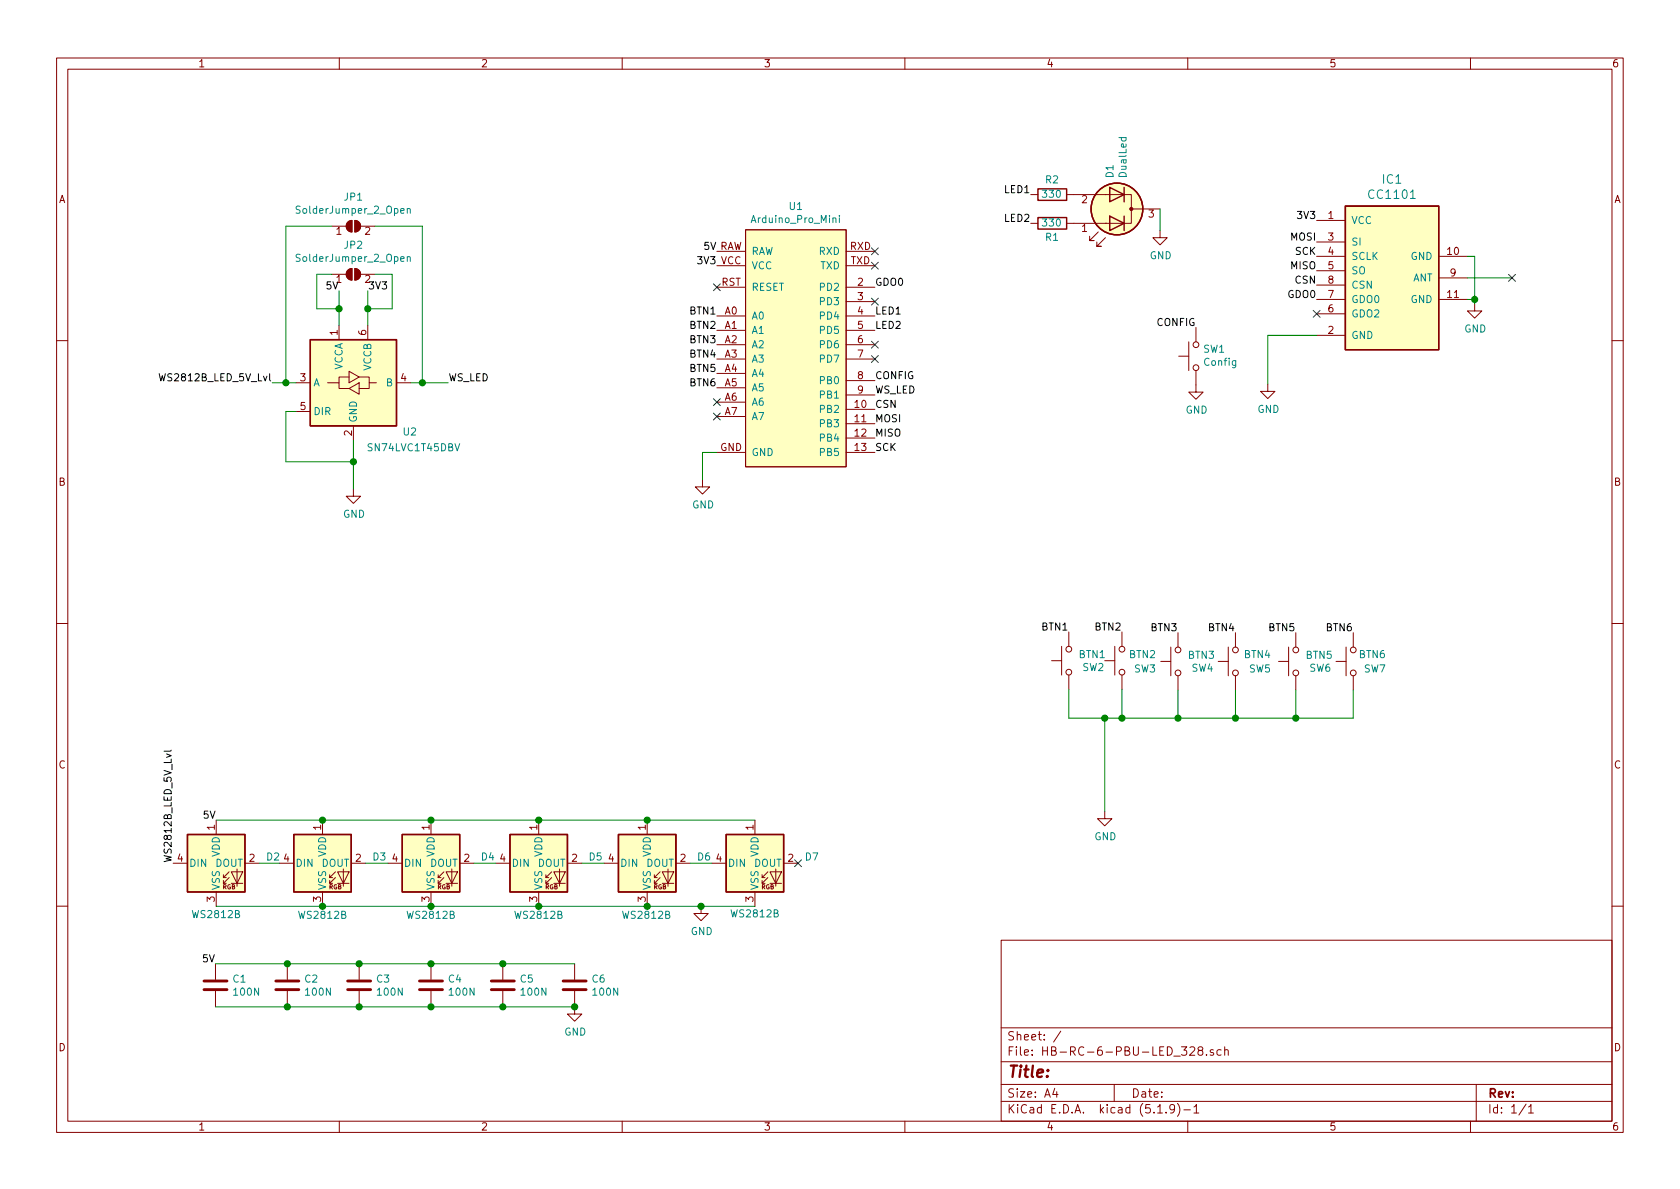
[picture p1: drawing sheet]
EESchema Schematic File Version 4
EELAYER 30 0
EELAYER END
$Descr A4 11693 8268
encoding utf-8
Sheet 1 1
Title ""
Date ""
Rev ""
Comp ""
Comment1 ""
Comment2 ""
Comment3 ""
Comment4 ""
$EndDescr
$Comp
L Switch:SW_Push SW1
U 1 1
P 8325 2470
F 0 "SW1" V 8371 2422 50  0000 R CNN
F 1 "Config" V 8280 2422 50  0000 R CNN
F 2 "Button_Switch_SMD:SW_SPST_FSMSM" H 8325 2670 50  0001 C CNN
F 3 "~" H 8325 2670 50  0001 C CNN
	1    8325 2470
	0    -1   -1   0   
$EndComp
$Comp
L power:GND #PWR0103
U 1 1
P 8325 2670
F 0 "#PWR0103" H 8325 2420 50  0001 C CNN
F 1 "GND" H 8330 2497 50  0000 C CNN
F 2 "" H 8325 2670 50  0001 C CNN
F 3 "" H 8325 2670 50  0001 C CNN
	1    8325 2670
	1    0    0    -1  
$EndComp
$Comp
L power:GND #PWR0104
U 1 1
P 8825 2665
F 0 "#PWR0104" H 8825 2415 50  0001 C CNN
F 1 "GND" H 8830 2492 50  0000 C CNN
F 2 "" H 8825 2665 50  0001 C CNN
F 3 "" H 8825 2665 50  0001 C CNN
	1    8825 2665
	1    0    0    -1  
$EndComp
$Comp
L Device:LED_Dual_AAC D1
U 1 1
P 7775 1445
F 0 "D1" V 7821 1235 50  0000 R CNN
F 1 "DualLed" V 7730 1235 50  0000 R CNN
F 2 "LED_THT:LED_D3.0mm-3" H 7775 1445 50  0001 C CNN
F 3 "~" H 7775 1445 50  0001 C CNN
	1    7775 1445
	-1   0    0    1   
$EndComp
$Comp
L Device:R R1
U 1 1
P 7325 1545
F 0 "R1" V 7225 1495 50  0000 L CNN
F 1 "330" V 7325 1475 50  0000 L CNN
F 2 "Resistor_SMD:R_0805_2012Metric_Pad1.20x1.40mm_HandSolder" V 7255 1545 50  0001 C CNN
F 3 "~" H 7325 1545 50  0001 C CNN
	1    7325 1545
	0    -1   -1   0   
$EndComp
$Comp
L Device:R R2
U 1 1
P 7325 1345
F 0 "R2" V 7425 1295 50  0000 L CNN
F 1 "330" V 7325 1275 50  0000 L CNN
F 2 "Resistor_SMD:R_0805_2012Metric_Pad1.20x1.40mm_HandSolder" V 7255 1345 50  0001 C CNN
F 3 "~" H 7325 1345 50  0001 C CNN
	1    7325 1345
	0    -1   -1   0   
$EndComp
Text Label 6090 2940 0    50   ~ 0
MOSI
Text Label 6090 3140 0    50   ~ 0
SCK
Text Label 6090 3040 0    50   ~ 0
MISO
$Comp
L power:GND #PWR0106
U 1 1
P 8075 1595
F 0 "#PWR0106" H 8075 1345 50  0001 C CNN
F 1 "GND" H 8080 1422 50  0000 C CNN
F 2 "" H 8075 1595 50  0001 C CNN
F 3 "" H 8075 1595 50  0001 C CNN
	1    8075 1595
	1    0    0    -1  
$EndComp
$Comp
L power:GND #PWR0110
U 1 1
P 7690 5640
F 0 "#PWR0110" H 7690 5390 50  0001 C CNN
F 1 "GND" H 7695 5467 50  0000 C CNN
F 2 "" H 7690 5640 50  0001 C CNN
F 3 "" H 7690 5640 50  0001 C CNN
	1    7690 5640
	1    0    0    -1  
$EndComp
Wire Wire Line
	7440 4790 7440 4990
Wire Wire Line
	7440 4990 7690 4990
Wire Wire Line
	7810 4990 7810 4790
Connection ~ 7690 4990
Wire Wire Line
	7690 4990 7810 4990
$Comp
L Logic_LevelTranslator:SN74LVC1T45DBV U2
U 1 1
P 2460 2655
F 0 "U2" H 2800 2315 50  0000 L CNN
F 1 "SN74LVC1T45DBV" H 2550 2205 50  0000 L CNN
F 2 "Package_TO_SOT_SMD:SOT-23-6" H 2460 2205 50  0001 C CNN
F 3 "http://www.ti.com/lit/ds/symlink/sn74lvc1t45.pdf" H 1560 2005 50  0001 C CNN
	1    2460 2655
	1    0    0    -1  
$EndComp
$Comp
L power:GND #PWR0120
U 1 1
P 2460 3395
F 0 "#PWR0120" H 2460 3145 50  0001 C CNN
F 1 "GND" H 2465 3222 50  0000 C CNN
F 2 "" H 2460 3395 50  0001 C CNN
F 3 "" H 2460 3395 50  0001 C CNN
	1    2460 3395
	1    0    0    -1  
$EndComp
Wire Wire Line
	2460 3395 2460 3205
Wire Wire Line
	2460 3205 1990 3205
Wire Wire Line
	1990 3205 1990 2855
Wire Wire Line
	1990 2855 2060 2855
Connection ~ 2460 3205
Wire Wire Line
	2460 3205 2460 3055
Wire Wire Line
	2360 2015 2360 2140
Wire Wire Line
	2560 2255 2560 2140
Text Label 6090 2740 0    50   ~ 0
WS_LED
Wire Wire Line
	2860 2655 2940 2655
Text Label 3120 2655 0    50   ~ 0
WS_LED
$Comp
L power:GND #PWR0123
U 1 1
P 10265 2105
F 0 "#PWR0123" H 10265 1855 50  0001 C CNN
F 1 "GND" H 10270 1932 50  0000 C CNN
F 2 "" H 10265 2105 50  0001 C CNN
F 3 "" H 10265 2105 50  0001 C CNN
	1    10265 2105
	1    0    0    -1  
$EndComp
Wire Wire Line
	10215 2075 10265 2075
Wire Wire Line
	10265 2075 10265 2105
Wire Wire Line
	10215 1775 10265 1775
Wire Wire Line
	10265 1775 10265 2075
Connection ~ 10265 2075
Wire Wire Line
	10215 1925 10525 1925
NoConn ~ 10525 1925
$Comp
L Switch:SW_Push SW2
U 1 1
P 7440 4590
F 0 "SW2" V 7390 4340 50  0000 L CNN
F 1 "BTN1" V 7480 4330 50  0000 L CNN
F 2 "Button_Switch_SMD:SW_SPST_FSMSM" H 7440 4790 50  0001 C CNN
F 3 "~" H 7440 4790 50  0001 C CNN
	1    7440 4590
	0    -1   -1   0   
$EndComp
$Comp
L myRadioModules:CC1101 IC1
U 1 1
P 9665 1925
F 0 "IC1" H 9690 2614 60  0000 C CNN
F 1 "CC1101" H 9690 2508 60  0000 C CNN
F 2 "myRadioModules:CC1101_SMD_THT_Ohne_Ant" H 9515 2475 60  0001 C CNN
F 3 "" H 9515 2475 60  0001 C CNN
	1    9665 1925
	1    0    0    -1  
$EndComp
Wire Wire Line
	8825 2325 8825 2665
Wire Wire Line
	9165 2325 8825 2325
NoConn ~ 9165 2175
$Comp
L Switch:SW_Push SW5
U 1 1
P 8600 4595
F 0 "SW5" V 8545 4345 50  0000 L CNN
F 1 "BTN4" V 8645 4345 50  0000 L CNN
F 2 "Button_Switch_SMD:SW_SPST_FSMSM" H 8600 4795 50  0001 C CNN
F 3 "~" H 8600 4795 50  0001 C CNN
	1    8600 4595
	0    -1   -1   0   
$EndComp
$Comp
L Switch:SW_Push SW4
U 1 1
P 8200 4595
F 0 "SW4" V 8150 4345 50  0000 L CNN
F 1 "BTN3" V 8240 4335 50  0000 L CNN
F 2 "Button_Switch_SMD:SW_SPST_FSMSM" H 8200 4795 50  0001 C CNN
F 3 "~" H 8200 4795 50  0001 C CNN
	1    8200 4595
	0    -1   -1   0   
$EndComp
$Comp
L Switch:SW_Push SW7
U 1 1
P 9420 4595
F 0 "SW7" V 9365 4365 50  0000 L CNN
F 1 "BTN6" V 9465 4365 50  0000 L CNN
F 2 "Button_Switch_SMD:SW_SPST_FSMSM" H 9420 4795 50  0001 C CNN
F 3 "~" H 9420 4795 50  0001 C CNN
	1    9420 4595
	0    -1   -1   0   
$EndComp
$Comp
L Switch:SW_Push SW6
U 1 1
P 9020 4595
F 0 "SW6" V 8970 4345 50  0000 L CNN
F 1 "BTN5" V 9060 4335 50  0000 L CNN
F 2 "Button_Switch_SMD:SW_SPST_FSMSM" H 9020 4795 50  0001 C CNN
F 3 "~" H 9020 4795 50  0001 C CNN
	1    9020 4595
	0    -1   -1   0   
$EndComp
$Comp
L Switch:SW_Push SW3
U 1 1
P 7810 4590
F 0 "SW3" V 7750 4350 50  0000 L CNN
F 1 "BTN2" V 7850 4350 50  0000 L CNN
F 2 "Button_Switch_SMD:SW_SPST_FSMSM" H 7810 4790 50  0001 C CNN
F 3 "~" H 7810 4790 50  0001 C CNN
	1    7810 4590
	0    -1   -1   0   
$EndComp
Connection ~ 7810 4990
Wire Wire Line
	9420 4795 9420 4990
Wire Wire Line
	7810 4990 8200 4990
Wire Wire Line
	8200 4795 8200 4990
Connection ~ 8200 4990
Wire Wire Line
	8200 4990 8600 4990
Wire Wire Line
	8600 4795 8600 4990
Connection ~ 8600 4990
Wire Wire Line
	8600 4990 9020 4990
Wire Wire Line
	9020 4795 9020 4990
Connection ~ 9020 4990
Wire Wire Line
	9020 4990 9420 4990
$Comp
L myArduinoModules:Arduino_Pro_Mini U1
U 1 1
P 5540 2240
F 0 "U1" H 5540 3055 50  0000 C CNN
F 1 "Arduino_Pro_Mini" H 5540 2964 50  0000 C CNN
F 2 "myArduinoModules:Arduino_Pro_Mini" H 5540 2240 50  0001 C CNN
F 3 "" H 5540 2240 50  0001 C CNN
	1    5540 2240
	1    0    0    -1  
$EndComp
Wire Wire Line
	7690 4990 7690 5640
Text Label 6090 2840 0    50   ~ 0
CSN
Wire Wire Line
	8075 1445 8075 1595
Text Label 7175 1345 2    50   ~ 0
LED1
Text Label 7175 1545 2    50   ~ 0
LED2
Text Label 6090 2190 0    50   ~ 0
LED1
Text Label 6090 2290 0    50   ~ 0
LED2
NoConn ~ 6090 2090
NoConn ~ 6090 2390
NoConn ~ 6090 2490
NoConn ~ 4990 2890
NoConn ~ 4990 2790
Text Label 6090 2640 0    50   ~ 0
CONFIG
Text Label 4990 2190 2    50   ~ 0
BTN1
Text Label 4990 2290 2    50   ~ 0
BTN2
Text Label 4990 2390 2    50   ~ 0
BTN3
Text Label 4990 2490 2    50   ~ 0
BTN4
Text Label 4990 2590 2    50   ~ 0
BTN5
Text Label 4990 2690 2    50   ~ 0
BTN6
Text Label 4990 1840 2    50   ~ 0
3V3
Text Label 4990 1740 2    50   ~ 0
5V
NoConn ~ 4990 1990
NoConn ~ 6090 1840
NoConn ~ 6090 1740
Text Label 8325 2270 2    50   ~ 0
CONFIG
Text Label 9165 1525 2    50   ~ 0
3V3
Text Label 9165 1675 2    50   ~ 0
MOSI
Text Label 9165 1775 2    50   ~ 0
SCK
Text Label 9165 1875 2    50   ~ 0
MISO
Text Label 9165 1975 2    50   ~ 0
CSN
Text Label 9165 2075 2    50   ~ 0
GDO0
Text Label 6090 1990 0    50   ~ 0
GDO0
$Comp
L power:GND #PWR0101
U 1 1
P 4890 3330
F 0 "#PWR0101" H 4890 3080 50  0001 C CNN
F 1 "GND" H 4895 3157 50  0000 C CNN
F 2 "" H 4890 3330 50  0001 C CNN
F 3 "" H 4890 3330 50  0001 C CNN
	1    4890 3330
	1    0    0    -1  
$EndComp
Wire Wire Line
	4990 3140 4890 3140
Wire Wire Line
	4890 3140 4890 3330
Text Label 1895 2655 2    50   ~ 0
WS2812B_LED_5V_Lvl
Wire Wire Line
	2060 2655 1990 2655
Text Label 2560 2015 0    50   ~ 0
3V3
Text Label 2360 2015 2    50   ~ 0
5V
Text Label 7440 4390 2    50   ~ 0
BTN1
Text Label 7810 4390 2    50   ~ 0
BTN2
Text Label 8200 4395 2    50   ~ 0
BTN3
Text Label 8600 4395 2    50   ~ 0
BTN4
Text Label 9020 4395 2    50   ~ 0
BTN5
Text Label 9420 4395 2    50   ~ 0
BTN6
$Comp
L LED:WS2812B D2
U 1 1
P 1505 6000
F 0 "D2" H 1849 6046 50  0000 L CNN
F 1 "WS2812B" H 1330 5645 50  0000 L CNN
F 2 "LED_SMD:LED_SK6812MINI_PLCC4_3.5x3.5mm_P1.75mm" H 1555 5700 50  0001 L TNN
F 3 "https://cdn-shop.adafruit.com/datasheets/WS2812B.pdf" H 1605 5625 50  0001 L TNN
	1    1505 6000
	1    0    0    -1  
$EndComp
$Comp
L LED:WS2812B D3
U 1 1
P 2245 6000
F 0 "D3" H 2589 6046 50  0000 L CNN
F 1 "WS2812B" H 2070 5640 50  0000 L CNN
F 2 "LED_SMD:LED_SK6812MINI_PLCC4_3.5x3.5mm_P1.75mm" H 2295 5700 50  0001 L TNN
F 3 "https://cdn-shop.adafruit.com/datasheets/WS2812B.pdf" H 2345 5625 50  0001 L TNN
	1    2245 6000
	1    0    0    -1  
$EndComp
$Comp
L LED:WS2812B D4
U 1 1
P 3000 6000
F 0 "D4" H 3344 6046 50  0000 L CNN
F 1 "WS2812B" H 2825 5640 50  0000 L CNN
F 2 "LED_SMD:LED_SK6812MINI_PLCC4_3.5x3.5mm_P1.75mm" H 3050 5700 50  0001 L TNN
F 3 "https://cdn-shop.adafruit.com/datasheets/WS2812B.pdf" H 3100 5625 50  0001 L TNN
	1    3000 6000
	1    0    0    -1  
$EndComp
$Comp
L LED:WS2812B D5
U 1 1
P 3750 6000
F 0 "D5" H 4094 6046 50  0000 L CNN
F 1 "WS2812B" H 3575 5640 50  0000 L CNN
F 2 "LED_SMD:LED_SK6812MINI_PLCC4_3.5x3.5mm_P1.75mm" H 3800 5700 50  0001 L TNN
F 3 "https://cdn-shop.adafruit.com/datasheets/WS2812B.pdf" H 3850 5625 50  0001 L TNN
	1    3750 6000
	1    0    0    -1  
$EndComp
$Comp
L LED:WS2812B D6
U 1 1
P 4505 6000
F 0 "D6" H 4849 6046 50  0000 L CNN
F 1 "WS2812B" H 4325 5640 50  0000 L CNN
F 2 "LED_SMD:LED_SK6812MINI_PLCC4_3.5x3.5mm_P1.75mm" H 4555 5700 50  0001 L TNN
F 3 "https://cdn-shop.adafruit.com/datasheets/WS2812B.pdf" H 4605 5625 50  0001 L TNN
	1    4505 6000
	1    0    0    -1  
$EndComp
$Comp
L LED:WS2812B D7
U 1 1
P 5255 6000
F 0 "D7" H 5599 6046 50  0000 L CNN
F 1 "WS2812B" H 5080 5650 50  0000 L CNN
F 2 "LED_SMD:LED_SK6812MINI_PLCC4_3.5x3.5mm_P1.75mm" H 5305 5700 50  0001 L TNN
F 3 "https://cdn-shop.adafruit.com/datasheets/WS2812B.pdf" H 5355 5625 50  0001 L TNN
	1    5255 6000
	1    0    0    -1  
$EndComp
Wire Wire Line
	1505 5700 2245 5700
Connection ~ 2245 5700
Wire Wire Line
	2245 5700 3000 5700
Connection ~ 3000 5700
Wire Wire Line
	3000 5700 3750 5700
Connection ~ 3750 5700
Wire Wire Line
	3750 5700 4505 5700
Connection ~ 4505 5700
Wire Wire Line
	4505 5700 5255 5700
Wire Wire Line
	5255 6300 4880 6300
Connection ~ 2245 6300
Wire Wire Line
	2245 6300 1505 6300
Connection ~ 3000 6300
Wire Wire Line
	3000 6300 2245 6300
Connection ~ 3750 6300
Wire Wire Line
	3750 6300 3000 6300
Connection ~ 4505 6300
Wire Wire Line
	4505 6300 3750 6300
Wire Wire Line
	1805 6000 1945 6000
Wire Wire Line
	3300 6000 3450 6000
Wire Wire Line
	4050 6000 4205 6000
Wire Wire Line
	4805 6000 4955 6000
NoConn ~ 5555 6000
Text Label 1205 6000 1    50   ~ 0
WS2812B_LED_5V_Lvl
Wire Wire Line
	2545 6000 2700 6000
$Comp
L Device:C C1
U 1 1
P 1500 6850
F 0 "C1" H 1615 6896 50  0000 L CNN
F 1 "100N" H 1615 6805 50  0000 L CNN
F 2 "Capacitor_SMD:C_0805_2012Metric_Pad1.18x1.45mm_HandSolder" H 1538 6700 50  0001 C CNN
F 3 "~" H 1500 6850 50  0001 C CNN
	1    1500 6850
	1    0    0    -1  
$EndComp
$Comp
L Device:C C2
U 1 1
P 2000 6850
F 0 "C2" H 2115 6896 50  0000 L CNN
F 1 "100N" H 2115 6805 50  0000 L CNN
F 2 "Capacitor_SMD:C_0805_2012Metric_Pad1.18x1.45mm_HandSolder" H 2038 6700 50  0001 C CNN
F 3 "~" H 2000 6850 50  0001 C CNN
	1    2000 6850
	1    0    0    -1  
$EndComp
$Comp
L Device:C C3
U 1 1
P 2500 6850
F 0 "C3" H 2615 6896 50  0000 L CNN
F 1 "100N" H 2615 6805 50  0000 L CNN
F 2 "Capacitor_SMD:C_0805_2012Metric_Pad1.18x1.45mm_HandSolder" H 2538 6700 50  0001 C CNN
F 3 "~" H 2500 6850 50  0001 C CNN
	1    2500 6850
	1    0    0    -1  
$EndComp
$Comp
L Device:C C4
U 1 1
P 3000 6850
F 0 "C4" H 3115 6896 50  0000 L CNN
F 1 "100N" H 3115 6805 50  0000 L CNN
F 2 "Capacitor_SMD:C_0805_2012Metric_Pad1.18x1.45mm_HandSolder" H 3038 6700 50  0001 C CNN
F 3 "~" H 3000 6850 50  0001 C CNN
	1    3000 6850
	1    0    0    -1  
$EndComp
$Comp
L Device:C C5
U 1 1
P 3500 6850
F 0 "C5" H 3615 6896 50  0000 L CNN
F 1 "100N" H 3615 6805 50  0000 L CNN
F 2 "Capacitor_SMD:C_0805_2012Metric_Pad1.18x1.45mm_HandSolder" H 3538 6700 50  0001 C CNN
F 3 "~" H 3500 6850 50  0001 C CNN
	1    3500 6850
	1    0    0    -1  
$EndComp
$Comp
L Device:C C6
U 1 1
P 4000 6850
F 0 "C6" H 4115 6896 50  0000 L CNN
F 1 "100N" H 4115 6805 50  0000 L CNN
F 2 "Capacitor_SMD:C_0805_2012Metric_Pad1.18x1.45mm_HandSolder" H 4038 6700 50  0001 C CNN
F 3 "~" H 4000 6850 50  0001 C CNN
	1    4000 6850
	1    0    0    -1  
$EndComp
Wire Wire Line
	1500 6700 2000 6700
Connection ~ 2000 6700
Wire Wire Line
	2000 6700 2500 6700
Connection ~ 3500 6700
Wire Wire Line
	3500 6700 4000 6700
Wire Wire Line
	4000 7000 3500 7000
Connection ~ 2000 7000
Wire Wire Line
	2000 7000 1500 7000
Connection ~ 3500 7000
Wire Wire Line
	3500 7000 3000 7000
Connection ~ 2500 6700
Wire Wire Line
	2500 6700 3000 6700
Connection ~ 2500 7000
Wire Wire Line
	2500 7000 2000 7000
Connection ~ 3000 6700
Wire Wire Line
	3000 6700 3500 6700
Connection ~ 3000 7000
Wire Wire Line
	3000 7000 2500 7000
Text Label 1505 5700 2    50   ~ 0
5V
$Comp
L power:GND #PWR0102
U 1 1
P 4880 6300
F 0 "#PWR0102" H 4880 6050 50  0001 C CNN
F 1 "GND" H 4885 6127 50  0000 C CNN
F 2 "" H 4880 6300 50  0001 C CNN
F 3 "" H 4880 6300 50  0001 C CNN
	1    4880 6300
	1    0    0    -1  
$EndComp
Connection ~ 4880 6300
Wire Wire Line
	4880 6300 4505 6300
$Comp
L power:GND #PWR0105
U 1 1
P 4000 7000
F 0 "#PWR0105" H 4000 6750 50  0001 C CNN
F 1 "GND" H 4005 6827 50  0000 C CNN
F 2 "" H 4000 7000 50  0001 C CNN
F 3 "" H 4000 7000 50  0001 C CNN
	1    4000 7000
	1    0    0    -1  
$EndComp
Connection ~ 4000 7000
Text Label 1500 6700 2    50   ~ 0
5V
$Comp
L Jumper:SolderJumper_2_Open JP1
U 1 1
P 2460 1565
F 0 "JP1" H 2460 1770 50  0000 C CNN
F 1 "SolderJumper_2_Open" H 2460 1679 50  0000 C CNN
F 2 "Jumper:SolderJumper-2_P1.3mm_Open_RoundedPad1.0x1.5mm" H 2460 1565 50  0001 C CNN
F 3 "~" H 2460 1565 50  0001 C CNN
	1    2460 1565
	1    0    0    -1  
$EndComp
Connection ~ 2940 2655
Wire Wire Line
	2940 2655 3120 2655
Wire Wire Line
	2310 1565 1990 1565
Connection ~ 1990 2655
Wire Wire Line
	1990 2655 1895 2655
$Comp
L Jumper:SolderJumper_2_Open JP2
U 1 1
P 2460 1900
F 0 "JP2" H 2460 2105 50  0000 C CNN
F 1 "SolderJumper_2_Open" H 2460 2014 50  0000 C CNN
F 2 "Jumper:SolderJumper-2_P1.3mm_Open_RoundedPad1.0x1.5mm" H 2460 1900 50  0001 C CNN
F 3 "~" H 2460 1900 50  0001 C CNN
	1    2460 1900
	1    0    0    -1  
$EndComp
Wire Wire Line
	2610 1900 2730 1900
Wire Wire Line
	2730 1900 2730 2140
Wire Wire Line
	2730 2140 2560 2140
Connection ~ 2560 2140
Wire Wire Line
	2560 2140 2560 2015
Wire Wire Line
	2360 2140 2205 2140
Wire Wire Line
	2205 2140 2205 1900
Wire Wire Line
	2205 1900 2310 1900
Connection ~ 2360 2140
Wire Wire Line
	2360 2140 2360 2255
Wire Wire Line
	2940 1565 2940 2655
Wire Wire Line
	1990 1565 1990 2655
Wire Wire Line
	2610 1565 2940 1565
$EndSCHEMATC
